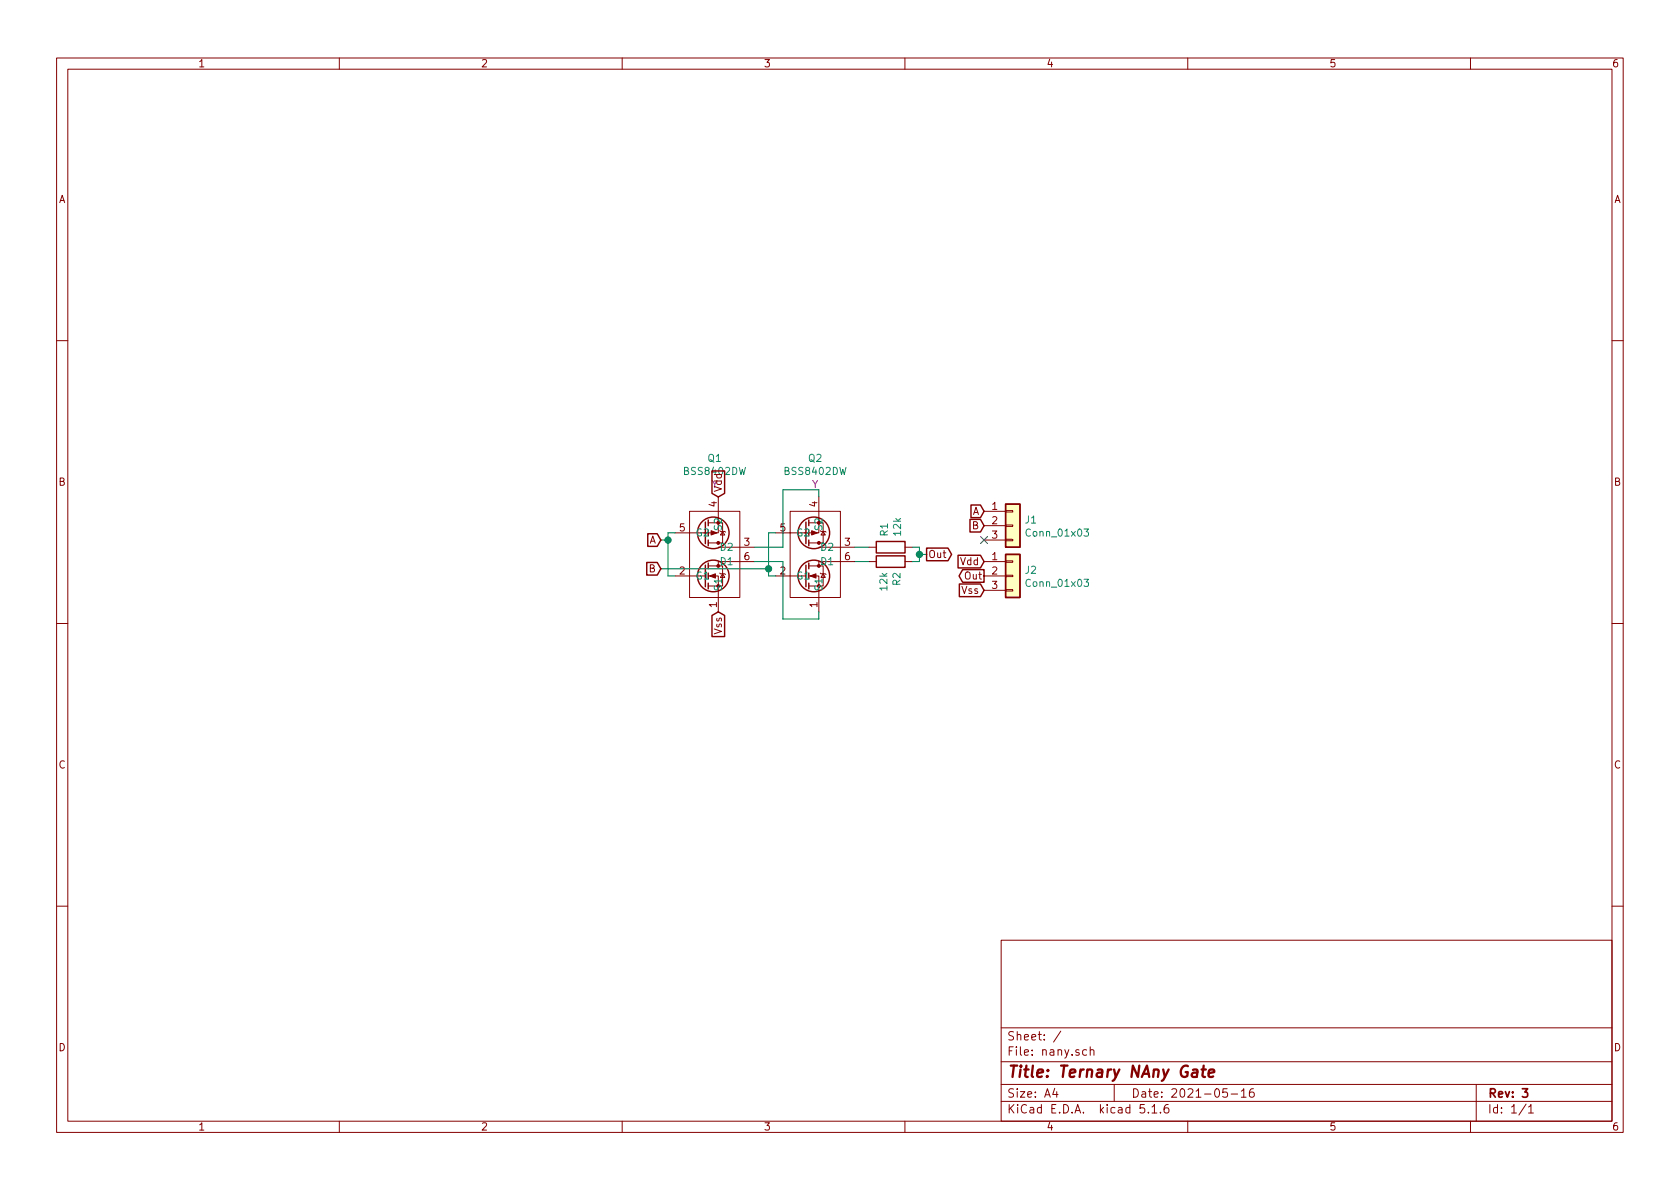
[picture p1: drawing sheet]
<svg xmlns="http://www.w3.org/2000/svg" width="297mm" height="210mm" viewBox="0 0 297 210" stroke-linecap="round" stroke-linejoin="round" font-family="sans-serif">
<g fill="none" stroke="#840000" stroke-width=".18">
<path d="M10 10.3h277v189.9h-277zM12 12.2h273v186.1h-273zM60 10.3v1.9M110 10.3v1.9M160 10.3v1.9M210 10.3v1.9M260 10.3v1.9M10 60.2h2M285 60.2h2M119.4 94.2h5.3M121.9 90.4h8.9v15.3h-8.9zM125.2 92.5h2.6v3.5h-2.6"/>
<path d="M127 87.9v6.3h-2.5M127 96.8h6.3M127.8 94l.3 .6h-.7zM133.3 99.3h-6.3v.8M137.2 94.2h5.3M139.7 90.4h8.9v15.3h-8.9zM143 92.5h2.5v3.5h-2.5M144.8 87.9v6.3h-2.6M144.8 96.8h6.3M145.5 94l.4 .6h-.7zM151.1 99.3h-6.3v.8M153.7 99.3h1.2"/>
<path d="M153.7 96.8h1.2M160 99.3h1.3M160 96.8h1.3M174 99.3h3.8M174 90.4h3.8M174 93h3.8M174 95.5h3.8M177.8 95.4h1.3v.2h-1.3zM177.8 90.3h1.3v.2h-1.3zM177.8 92.8h1.3v.3h-1.3zM177.8 99.2h1.3v.2h-1.3zM10 110.3h2"/>
<path d="M119.4 101.8h5.3M125.2 101.8h1.8v6.4M125.2 100.1h2.6v3.5h-2.6M127.3 101.3l.1 .2h.7l.2 .1M127.8 101.5l.3 .6h-.7zM137.2 101.8h5.3M143 101.8h1.8v6.4M143 100.1h2.5v3.5h-2.5M145 101.3l.2 .2h.7l.1 .1M145.5 101.5l.4 .6h-.7zM174 101.8h3.8M174 104.4h3.8"/>
<path d="M177.8 104.3h1.3v.2h-1.3zM177.8 101.7h1.3v.3h-1.3zM285 110.3h2M10 160.2h2M177 166.3h108v32h-108zM285 160.2h2M60 198.3v1.9M110 198.3v1.9M160 198.3v1.9M177 194.8h108M177 191.8h108M177 187.8h108"/>
<path d="M177 181.8h108M186.5 192.5l-.4 1h1M186.8 193v1M187.6 182.3l-1.3 2M192.1 185.7l-.4-.1-.3 .3 .1 .6 .2 .1 .4-.1M192.8 185.7a.37 .37 0 0 1 .6 .1v.8M192.8 185.1v1.5M197 191.8v3M202.3 195.3h-.7l-.1 .7 .3-.1 .5 .1 .1 .2-.1 .5-.2 .1-.6-.1M203 196.7v.1M203.7 195.8l.4-.5v1.5M203.7 196.8h.8"/>
<path d="M205.2 196.7v.1M206.6 195.3a.62 .62 0 0 0-.8 .7l.1 .7 .2 .1 .5-.1 .1-.5-.1-.2-.5-.1-.3 .3M210 198.3v1.9M217 192.5h-.7l-.1 .7 .2-.1 .5 .1 .1 .2v.5l-.2 .1-.6-.1M217.7 193.5h1.1M219.5 193l.4-.5v1.5M219.5 194h.8M221.6 192.5a.59 .59 0 0 0-.7 .7l.1 .7 .2 .1 .5-.1 .1-.5-.2-.2-.4-.1-.3 .3M260 198.3v1.9M261 191.8v6.5M269.8 195.2l-1.2 2M270.3 195.8l.4-.5v1.5"/>
<path d="M270.3 196.8h.8"/>
</g>
<path d="M269.2 192.5h.9l-.5 .6 .4 .1v.7l-.2 .1-.6-.1" fill="none" stroke="#840000" stroke-width=".3"/>
<path d="M212.4 189.1h.8M212.8 188.4l-.2 1.8 .1 .1 .4 .1M213.7 189.8l1-.2-.1-.4-.5-.1-.4 .3v.9l.2 .1 .6-.1" fill="none" stroke="#840000" stroke-width=".41"/>
<g fill="none" stroke="#840000" stroke-width=".25">
<path d="M114.4 99.5h1.8l.6 1.1-.6 1.1h-1.8zM114.5 94.4h1.7l.6 1.1-.6 1.1h-1.7zM124.7 92.3v3.8M124.7 99.9v3.9M125.2 91.9v1.1M125.2 95.5v1M125.2 99.6v1M125.9 83.3h2.2v3.9l-1.1 .7-1.1-.7zM142.5 92.3v3.8M142.5 99.9v3.9M143 91.9v1.1M143 95.5v1"/>
<path d="M143 99.6v1M154.9 98.3h5.1v2h-5.1zM154.9 95.8h5.1v2h-5.1zM163.8 96.9h3.8l.6 1.1-.6 1.2h-3.8zM169.4 98.2h4l.6 1.1-.6 1.1h-4zM171.5 91.8h1.9l.6 1.2-.6 1.1h-1.9zM171.7 89.3h1.7l.6 1.1-.6 1.1h-1.7zM177.8 89.1h2.5v7.7h-2.5zM177.8 98h2.5v7.7h-2.5zM125.2 103.1v1M125.9 108.8l1.1-.6 1.1 .6v3.8h-2.2zM143 103.1v1"/>
<path d="M169.6 103.3h3.8l.6 1.1-.6 1.1h-3.8zM170.2 100.7h3.8v2.3h-3.8l-.6-1.2z"/>
<circle cx="126.1" cy="94.2" r="2.79"/>
<circle cx="143.9" cy="94.2" r="2.79"/>
<circle cx="126.1" cy="101.8" r="2.79"/>
<circle cx="143.9" cy="101.8" r="2.79"/>
</g>
<g fill="#ffffc2" stroke="#ffffc2" stroke-width=".18">
<path d="M177.8 89.1h2.5v7.7h-2.5z"/>
<path d="M177.8 98h2.5v7.7h-2.5z"/>
</g>
<path d="M191.7 93.5h.8l-.5 .5 .4 .2v.6h-.5l-.2-.1M191.7 102.4h.8l-.5 .5 .4 .1v.7h-.5l-.2-.1" fill="none" stroke="#008484" stroke-width=".18"/>
<g fill="#840000" stroke="#840000" stroke-width=".18">
<path d="M125.5 101.8l1-.3v.7z"/>
<path d="M125.7 93.8l1 .4-1 .4z"/>
<path d="M143.3 101.8l1-.3v.7z"/>
<path d="M143.5 93.8l1 .4-1 .4z"/>
<circle cx="127" cy="100.1" r=".25"/>
<circle cx="127" cy="96" r=".25"/>
<circle cx="144.8" cy="100.1" r=".25"/>
<circle cx="144.8" cy="96" r=".25"/>
</g>
<path d="M116.8 95.5h1.3M119.4 94.2h-1.3v7.6h1.3M133.3 99.3h5.1v10.2h6.4v-1.3M137.2 94.2h-1.3v7.6h1.3M144.8 87.9v-1.3h-6.4v10.2h-5.1M151.1 99.3h2.6M151.1 96.8h2.6M161.3 96.8h1.3v2.5h-1.3M162.6 98h1.2M116.8 100.6h19.1" fill="none" stroke="#008400" stroke-width=".18"/>
<g fill="#008400" stroke="#008400" stroke-width=".25">
<circle cx="135.9" cy="100.6" r=".51"/>
<circle cx="118.1" cy="95.5" r=".51"/>
<circle cx="162.6" cy="98" r=".51"/>
</g>
<path d="M173.4 94.9l1.2 1.2M174.6 94.9l-1.2 1.2" fill="none" stroke="#000084" stroke-width=".18"/>
<text font-size="2.8" fill="#840000" x="178" y="190.5">Title: Ternary NAny Gate</text>
<g font-size="2.1" fill="#840000">
<text x="178" y="184">Sheet: /</text>
<text x="178" y="186.7">File: nany.sch</text>
<text x="178" y="196.9">KiCad E.D.A. kicad 5.1.6</text>
<text x="178" y="194.1">Size: A4</text>
<text x="200" y="194.1">Date: 2021-05-16</text>
<text x="263" y="194.1">Rev: 3</text>
<text x="263" y="196.9">Id: 1/1</text>
</g>
<g font-size="1.8" fill="#840000">
<text x="35" y="11.9">1</text>
<text x="85" y="11.9">2</text>
<text x="135" y="11.9">3</text>
<text x="185" y="11.9">4</text>
<text x="235" y="11.9">5</text>
<text x="285" y="11.9">6</text>
<text x="10.4" y="35.9">A</text>
<text x="285.4" y="35.9">A</text>
<text x="10.4" y="85.9">B</text>
<text x="126.7" y="89.6" transform="rotate(-90 126.7 89.6)">4</text>
<text x="127.6" y="87.1" transform="rotate(-90 127.6 87.1)">Vdd</text>
<text x="144.5" y="89.6" transform="rotate(-90 144.5 89.6)">4</text>
<text x="285.4" y="85.9">B</text>
<text x="120.2" y="94">5</text>
<text x="137.9" y="94">5</text>
<text x="171.9" y="91.1">A</text>
<text x="171.9" y="93.6">B</text>
<text x="175.4" y="90.2">1</text>
<text x="175.4" y="92.7">2</text>
<text x="175.4" y="95.2">3</text>
<text x="114.8" y="96.1">A</text>
<text x="114.8" y="101.2">B</text>
<text x="120.2" y="101.6">2</text>
<text x="131.6" y="96.5">3</text>
<text x="131.6" y="99.1">6</text>
<text x="137.9" y="101.6">2</text>
<text x="149.4" y="96.5">3</text>
<text x="149.4" y="99.1">6</text>
<text x="164.1" y="98.7">Out</text>
<text x="169.8" y="99.9">Vdd</text>
<text x="175.4" y="99.1">1</text>
<text x="175.4" y="101.6">2</text>
<text x="126.7" y="107.4" transform="rotate(-90 126.7 107.4)">1</text>
<text x="144.5" y="107.4" transform="rotate(-90 144.5 107.4)">1</text>
<text x="170.1" y="105">Vss</text>
<text x="170.7" y="102.5">Out</text>
<text x="175.4" y="104.1">3</text>
<text x="127.6" y="112.1" transform="rotate(-90 127.6 112.1)">Vss</text>
<text x="10.4" y="135.9">C</text>
<text x="285.4" y="135.9">C</text>
<text x="10.4" y="185.9">D</text>
<text x="285.4" y="185.9">D</text>
<text x="35" y="199.9">1</text>
<text x="85" y="199.9">2</text>
<text x="135" y="199.9">3</text>
<text x="185" y="199.9">4</text>
<text x="235" y="199.9">5</text>
<text x="285" y="199.9">6</text>
</g>
<g font-size="1.8" fill="#008484">
<text x="121.1" y="84">BSS8402DW</text>
<text x="125.2" y="81.7">Q1</text>
<text x="138.9" y="84">BSS8402DW</text>
<text x="143" y="81.7">Q2</text>
<text x="122.9" y="94.9">G2</text>
<text x="127.6" y="93.6" transform="rotate(-90 127.6 93.6)">S2</text>
<text x="140.7" y="94.9">G2</text>
<text x="145.4" y="93.6" transform="rotate(-90 145.4 93.6)">S2</text>
<text x="157" y="94.8" transform="rotate(-90 157 94.8)">R1</text>
<text x="159.3" y="94.7" transform="rotate(-90 159.3 94.7)">12k</text>
<text x="181.3" y="92.6">J1</text>
<text x="181.7" y="94.9">Conn_01x03</text>
<text x="127.5" y="97.4">D2</text>
<text x="127.5" y="99.9">D1</text>
<text x="145.3" y="97.4">D2</text>
<text x="145.3" y="99.9">D1</text>
<text x="181.3" y="101.5">J2</text>
<text x="122.9" y="102.5">G1</text>
<text x="127.6" y="104.6" transform="rotate(-90 127.6 104.6)">S1</text>
<text x="140.7" y="102.5">G1</text>
<text x="145.4" y="104.6" transform="rotate(-90 145.4 104.6)">S1</text>
<text x="156.9" y="104.4" transform="rotate(-90 156.9 104.4)">12k</text>
<text x="159.2" y="103.5" transform="rotate(-90 159.2 103.5)">R2</text>
<text x="181.7" y="103.8">Conn_01x03</text>
</g>
<g font-size="1.8" fill="#840084">
<text x="125.8" y="86.3">Y</text>
<text x="143.6" y="86.3">Y</text>
</g>
</svg>
